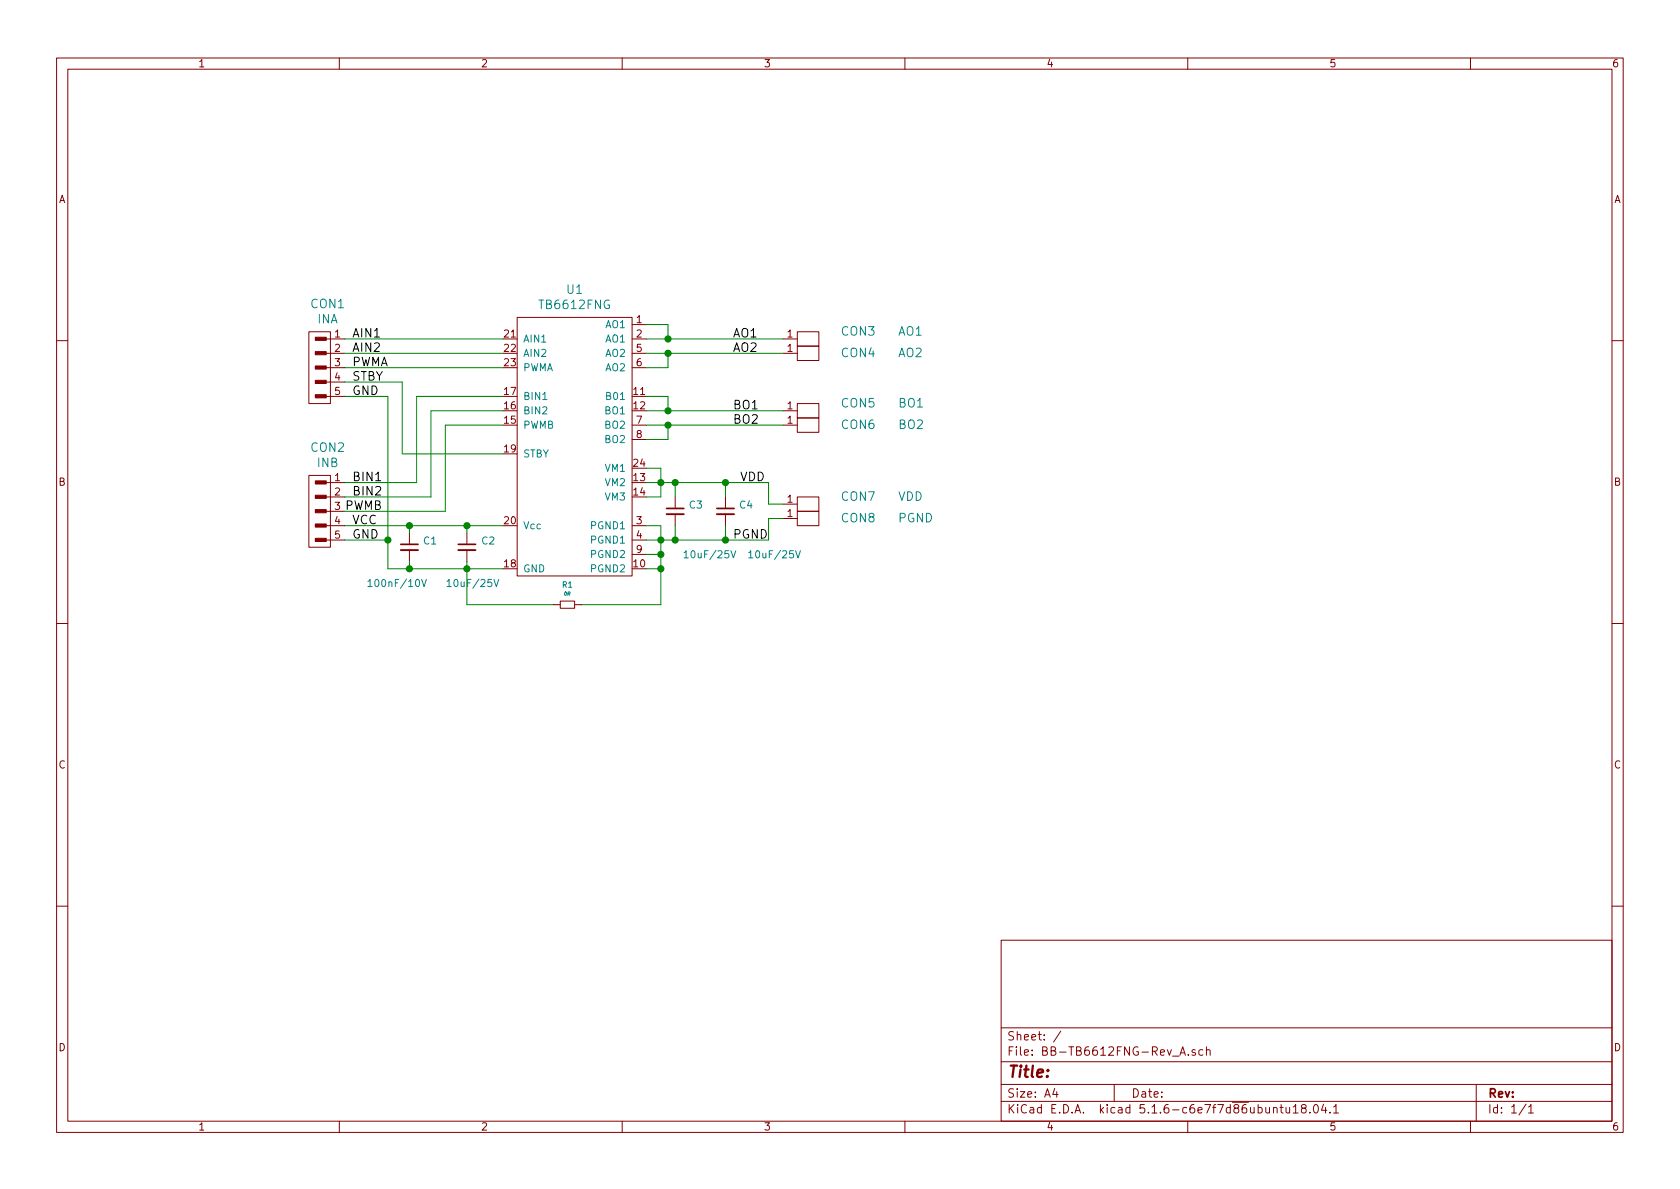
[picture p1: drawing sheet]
EESchema Schematic File Version 4
LIBS:BB-TB6612FNG-Rev_A
EELAYER 26 0
EELAYER END
$Descr A4 11693 8268
encoding utf-8
Sheet 1 1
Title ""
Date ""
Rev ""
Comp ""
Comment1 ""
Comment2 ""
Comment3 ""
Comment4 ""
$EndDescr
$Comp
L BB-TB6612FNG-Rev_A:TB6612FNG U1
U 1 1
P 4000 3100
F 0 "U1" H 4000 4197 60  0000 C CNN
F 1 "TB6612FNG" H 4000 4091 60  0000 C CNN
F 2 "OLIMEX_IC-FP:SSOP24" H 3350 2050 60  0001 C CNN
F 3 "" H 3350 2050 60  0001 C CNN
	1    4000 3100
	1    0    0    -1  
$EndComp
$Comp
L BB-TB6612FNG-Rev_A:CON5 CON1
U 1 1
P 2300 2550
F 0 "CON1" H 2281 2997 60  0000 C CNN
F 1 "INA" H 2281 2891 60  0000 C CNN
F 2 "OLIMEX_Connectors-FP:HN1x5" H 2225 2700 60  0001 C CNN
F 3 "" H 2225 2700 60  0000 C CNN
	1    2300 2550
	1    0    0    -1  
$EndComp
Wire Wire Line
	2400 2350 3500 2350
Wire Wire Line
	3500 2450 2400 2450
Wire Wire Line
	2400 2550 3500 2550
Wire Wire Line
	2400 2650 2800 2650
Wire Wire Line
	2800 2650 2800 3150
Wire Wire Line
	2800 3150 3500 3150
$Comp
L BB-TB6612FNG-Rev_A:CON5 CON2
U 1 1
P 2300 3550
F 0 "CON2" H 2281 3997 60  0000 C CNN
F 1 "INB" H 2281 3891 60  0000 C CNN
F 2 "OLIMEX_Connectors-FP:HN1x5" H 2225 3700 60  0001 C CNN
F 3 "" H 2225 3700 60  0000 C CNN
	1    2300 3550
	1    0    0    -1  
$EndComp
Wire Wire Line
	2400 2750 2700 2750
Wire Wire Line
	2700 2750 2700 3950
Wire Wire Line
	2700 3950 3500 3950
Wire Wire Line
	3500 2750 2900 2750
Wire Wire Line
	2900 2750 2900 3350
Wire Wire Line
	2900 3350 2400 3350
Wire Wire Line
	3500 2850 3000 2850
Wire Wire Line
	3000 2850 3000 3450
Wire Wire Line
	3000 3450 2400 3450
Wire Wire Line
	3500 2950 3100 2950
Wire Wire Line
	3100 2950 3100 3550
Wire Wire Line
	3100 3550 2400 3550
Wire Wire Line
	2400 3650 3500 3650
Wire Wire Line
	2400 3750 2700 3750
Connection ~ 2700 3750
$Comp
L BB-TB6612FNG-Rev_A:C_Small C2
U 1 1
P 3250 3800
F 0 "C2" H 3342 3846 50  0000 L CNN
F 1 "10uF/25V" H 3100 3550 50  0000 L CNN
F 2 "OLIMEX_RLC-FP:C_0603_5MIL_DWS" H 3250 3800 60  0001 C CNN
F 3 "" H 3250 3800 60  0000 C CNN
	1    3250 3800
	1    0    0    -1  
$EndComp
Wire Wire Line
	3250 3700 3250 3650
Connection ~ 3250 3650
Wire Wire Line
	3250 3900 3250 4200
Connection ~ 3250 3950
$Comp
L BB-TB6612FNG-Rev_A:C_Small C3
U 1 1
P 4700 3550
F 0 "C3" H 4792 3596 50  0000 L CNN
F 1 "10uF/25V" H 4750 3250 50  0000 L CNN
F 2 "OLIMEX_RLC-FP:C_0603_5MIL_DWS" H 4700 3550 60  0001 C CNN
F 3 "" H 4700 3550 60  0000 C CNN
	1    4700 3550
	1    0    0    -1  
$EndComp
$Comp
L BB-TB6612FNG-Rev_A:C_Small C4
U 1 1
P 5050 3550
F 0 "C4" H 5142 3596 50  0000 L CNN
F 1 "10uF/25V" H 5200 3250 50  0000 L CNN
F 2 "OLIMEX_RLC-FP:C_0603_5MIL_DWS" H 5050 3550 60  0001 C CNN
F 3 "" H 5050 3550 60  0000 C CNN
	1    5050 3550
	1    0    0    -1  
$EndComp
Wire Wire Line
	4500 3450 4600 3450
Wire Wire Line
	4600 3450 4600 3250
Wire Wire Line
	4600 3250 4500 3250
Wire Wire Line
	4500 3350 5350 3350
Wire Wire Line
	4700 3350 4700 3450
Connection ~ 4600 3350
Wire Wire Line
	4500 3650 4600 3650
Wire Wire Line
	4600 3650 4600 4200
Wire Wire Line
	4600 3950 4500 3950
Wire Wire Line
	4500 3850 4600 3850
Connection ~ 4600 3850
Wire Wire Line
	4500 3750 5350 3750
Connection ~ 4600 3750
Wire Wire Line
	4700 3750 4700 3650
Wire Wire Line
	5350 3350 5350 3500
Wire Wire Line
	5350 3500 5450 3500
Connection ~ 4700 3350
Wire Wire Line
	5050 3450 5050 3350
Connection ~ 5050 3350
Wire Wire Line
	5350 3750 5350 3600
Wire Wire Line
	5350 3600 5450 3600
Connection ~ 4700 3750
Wire Wire Line
	5050 3650 5050 3750
Connection ~ 5050 3750
Wire Wire Line
	4500 2250 4650 2250
Wire Wire Line
	4650 2250 4650 2350
Wire Wire Line
	4500 2350 5450 2350
Connection ~ 4650 2350
Wire Wire Line
	4500 2450 5450 2450
Wire Wire Line
	4650 2450 4650 2550
Wire Wire Line
	4650 2550 4500 2550
Connection ~ 4650 2450
Wire Wire Line
	4500 2750 4650 2750
Wire Wire Line
	4650 2750 4650 2850
Wire Wire Line
	4500 2850 5450 2850
Connection ~ 4650 2850
Wire Wire Line
	4500 2950 5450 2950
Wire Wire Line
	4500 3050 4650 3050
Wire Wire Line
	4650 3050 4650 2950
Connection ~ 4650 2950
$Comp
L BB-TB6612FNG-Rev_A:C_Small C1
U 1 1
P 2850 3800
F 0 "C1" H 2942 3846 50  0000 L CNN
F 1 "100nF/10V" H 2550 3550 50  0000 L CNN
F 2 "OLIMEX_RLC-FP:C_0603_5MIL_DWS" H 2850 3800 60  0001 C CNN
F 3 "" H 2850 3800 60  0000 C CNN
	1    2850 3800
	1    0    0    -1  
$EndComp
Wire Wire Line
	2850 3700 2850 3650
Connection ~ 2850 3650
Wire Wire Line
	2850 3900 2850 3950
Connection ~ 2850 3950
$Comp
L BB-TB6612FNG-Rev_A:CON1 CON3
U 1 1
P 5600 2350
F 0 "CON3" H 5350 2300 60  0000 R CNN
F 1 "AO1" H 4950 2300 60  0000 R CNN
F 2 "OLIMEX_Connectors-FP:N1_SMD" H 5600 2350 60  0001 C CNN
F 3 "" H 5600 2350 60  0001 C CNN
	1    5600 2350
	-1   0    0    1   
$EndComp
$Comp
L BB-TB6612FNG-Rev_A:CON1 CON4
U 1 1
P 5600 2450
F 0 "CON4" H 5350 2450 60  0000 R CNN
F 1 "AO2" H 4950 2450 60  0000 R CNN
F 2 "OLIMEX_Connectors-FP:N1_SMD" H 5600 2450 60  0001 C CNN
F 3 "" H 5600 2450 60  0001 C CNN
	1    5600 2450
	-1   0    0    1   
$EndComp
$Comp
L BB-TB6612FNG-Rev_A:CON1 CON5
U 1 1
P 5600 2850
F 0 "CON5" H 5350 2800 60  0000 R CNN
F 1 "BO1" H 4950 2800 60  0000 R CNN
F 2 "OLIMEX_Connectors-FP:N1_SMD" H 5600 2850 60  0001 C CNN
F 3 "" H 5600 2850 60  0001 C CNN
	1    5600 2850
	-1   0    0    1   
$EndComp
$Comp
L BB-TB6612FNG-Rev_A:CON1 CON6
U 1 1
P 5600 2950
F 0 "CON6" H 5350 2950 60  0000 R CNN
F 1 "BO2" H 4950 2950 60  0000 R CNN
F 2 "OLIMEX_Connectors-FP:N1_SMD" H 5600 2950 60  0001 C CNN
F 3 "" H 5600 2950 60  0001 C CNN
	1    5600 2950
	-1   0    0    1   
$EndComp
$Comp
L BB-TB6612FNG-Rev_A:CON1 CON7
U 1 1
P 5600 3500
F 0 "CON7" H 5350 3450 60  0000 R CNN
F 1 "VDD" H 4950 3450 60  0000 R CNN
F 2 "OLIMEX_Connectors-FP:N1_SMD" H 5600 3500 60  0001 C CNN
F 3 "" H 5600 3500 60  0001 C CNN
	1    5600 3500
	-1   0    0    1   
$EndComp
$Comp
L BB-TB6612FNG-Rev_A:CON1 CON8
U 1 1
P 5600 3600
F 0 "CON8" H 5350 3600 60  0000 R CNN
F 1 "PGND" H 4950 3600 60  0000 R CNN
F 2 "OLIMEX_Connectors-FP:N1_SMD" H 5600 3600 60  0001 C CNN
F 3 "" H 5600 3600 60  0001 C CNN
	1    5600 3600
	-1   0    0    1   
$EndComp
Text Label 5100 2350 0    60   ~ 0
AO1
Text Label 5100 2450 0    60   ~ 0
AO2
Text Label 5100 2850 0    60   ~ 0
BO1
Text Label 5100 2950 0    60   ~ 0
BO2
Text Label 5150 3350 0    60   ~ 0
VDD
Text Label 5100 3750 0    60   ~ 0
PGND
Text Label 2450 3650 0    60   ~ 0
VCC
Text Label 2450 3750 0    60   ~ 0
GND
Text Label 2450 2650 0    60   ~ 0
STBY
Text Label 2450 2350 0    60   ~ 0
AIN1
Text Label 2450 2450 0    60   ~ 0
AIN2
Text Label 2450 2550 0    60   ~ 0
PWMA
Text Label 2450 3350 0    60   ~ 0
BIN1
Text Label 2450 3450 0    60   ~ 0
BIN2
Text Label 2400 3550 0    60   ~ 0
PWMB
Text Label 2450 2750 0    60   ~ 0
GND
Wire Wire Line
	4600 4200 4050 4200
Connection ~ 4600 3950
$Comp
L BB-TB6612FNG-Rev_A:Res_Small R1
U 1 1
P 3950 4200
F 0 "R1" H 3950 4340 39  0000 C CNN
F 1 "0R" H 3950 4277 24  0000 C CIN
F 2 "OLIMEX_RLC-FP:R_0603_5MIL_0R(Board_Mounted)" H 3950 4200 60  0001 C CNN
F 3 "" H 3950 4200 60  0000 C CNN
	1    3950 4200
	1    0    0    -1  
$EndComp
Wire Wire Line
	3850 4200 3250 4200
$EndSCHEMATC
